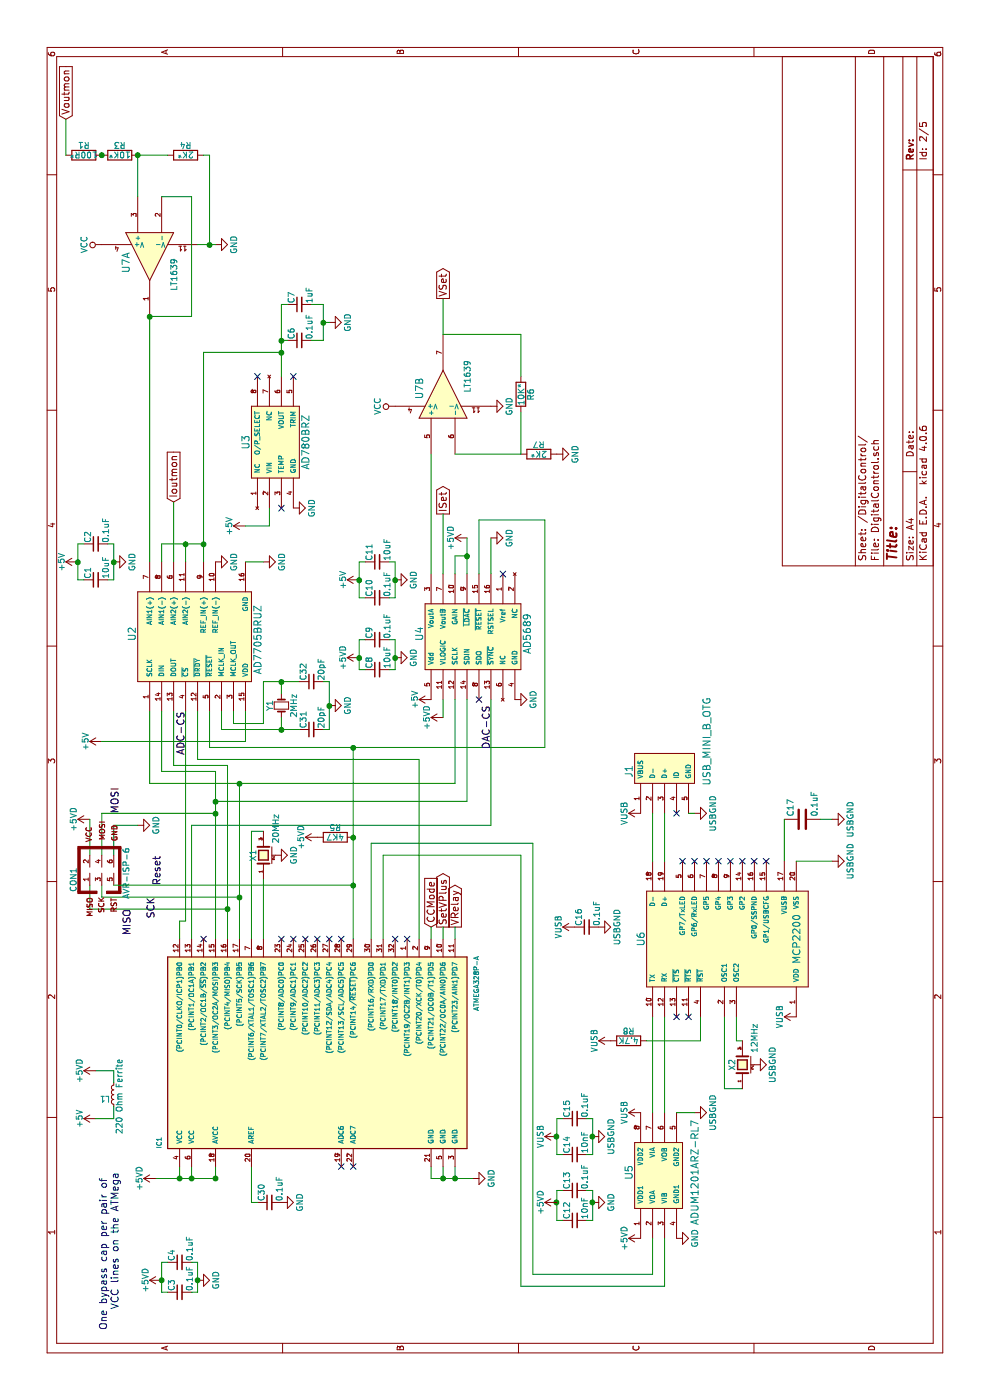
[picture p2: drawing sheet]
EESchema Schematic File Version 2
LIBS:VCS1625
LIBS:ModularLabPSU-rescue
LIBS:ceramicResonator
LIBS:diode_bridge_df06m
LIBS:diode_bridge_GBJ1506
LIBS:hf115f
LIBS:ad780brz
LIBS:ad5689
LIBS:ad7705bruz
LIBS:adum1201arz-rl7
LIBS:custompower
LIBS:LM317HVT
LIBS:LT1639
LIBS:LT1716
LIBS:LTC2050
LIBS:MCP2200
LIBS:MCR100
LIBS:MOLEXusb_mini_b_otg
LIBS:OMRON G2RL-24-CF-DC24
LIBS:power
LIBS:device
LIBS:transistors
LIBS:conn
LIBS:linear
LIBS:regul
LIBS:74xx
LIBS:cmos4000
LIBS:adc-dac
LIBS:memory
LIBS:xilinx
LIBS:microcontrollers
LIBS:dsp
LIBS:microchip
LIBS:analog_switches
LIBS:motorola
LIBS:texas
LIBS:intel
LIBS:audio
LIBS:interface
LIBS:digital-audio
LIBS:philips
LIBS:display
LIBS:cypress
LIBS:siliconi
LIBS:opto
LIBS:atmel
LIBS:contrib
LIBS:valves
LIBS:ModularLabPSU-cache
EELAYER 25 0
EELAYER END
$Descr A4 11693 8268
encoding utf-8
Sheet 2 5
Title ""
Date ""
Rev ""
Comp ""
Comment1 ""
Comment2 ""
Comment3 ""
Comment4 ""
$EndDescr
$Comp
L MCP2200 U6
U 1 1
P 3850 6000
F 0 "U6" H 3850 6650 60  0000 C CNN
F 1 "MCP2200" H 3850 5350 60  0000 C CNN
F 2 "Housings_SSOP:SSOP-20_5.3x7.2mm_Pitch0.65mm" H 3850 6450 60  0001 C CNN
F 3 "" H 3850 6450 60  0000 C CNN
	1    3850 6000
	1    0    0    -1  
$EndComp
$Comp
L USB_MINI_B_OTG J1
U 1 1
P 5250 5550
F 0 "J1" H 5250 5850 60  0000 C CNN
F 1 "USB_MINI_B_OTG" H 5500 5200 60  0000 C CNN
F 2 "MOLEXusb_mini_b_otg:MOLEX-USB-OTG-MINI-STRAIGHT" H 5250 5850 60  0001 C CNN
F 3 "" H 5250 5850 60  0000 C CNN
	1    5250 5550
	1    0    0    -1  
$EndComp
$Comp
L VUSB #PWR01
U 1 1
P 4900 5350
F 0 "#PWR01" H 4900 5200 50  0001 C CNN
F 1 "VUSB" H 4900 5490 50  0000 C CNN
F 2 "" H 4900 5350 60  0000 C CNN
F 3 "" H 4900 5350 60  0000 C CNN
	1    4900 5350
	1    0    0    -1  
$EndComp
$Comp
L VUSB #PWR02
U 1 1
P 3200 6650
F 0 "#PWR02" H 3200 6500 50  0001 C CNN
F 1 "VUSB" H 3200 6790 50  0000 C CNN
F 2 "" H 3200 6650 60  0000 C CNN
F 3 "" H 3200 6650 60  0000 C CNN
	1    3200 6650
	1    0    0    -1  
$EndComp
$Comp
L USBGND #PWR03
U 1 1
P 4900 5800
F 0 "#PWR03" H 4900 5550 50  0001 C CNN
F 1 "USBGND" H 4900 5650 50  0000 C CNN
F 2 "" H 4900 5800 60  0000 C CNN
F 3 "" H 4900 5800 60  0000 C CNN
	1    4900 5800
	1    0    0    -1  
$EndComp
$Comp
L USBGND #PWR04
U 1 1
P 4500 6950
F 0 "#PWR04" H 4500 6700 50  0001 C CNN
F 1 "USBGND" H 4500 6800 50  0000 C CNN
F 2 "" H 4500 6950 60  0000 C CNN
F 3 "" H 4500 6950 60  0000 C CNN
	1    4500 6950
	1    0    0    -1  
$EndComp
$Comp
L C C17
U 1 1
P 4850 6700
F 0 "C17" H 4875 6800 50  0000 L CNN
F 1 "0.1uF" H 4875 6600 50  0000 L CNN
F 2 "Capacitors_SMD:C_0805_HandSoldering" H 4888 6550 30  0001 C CNN
F 3 "" H 4850 6700 60  0000 C CNN
	1    4850 6700
	1    0    0    -1  
$EndComp
$Comp
L USBGND #PWR05
U 1 1
P 4850 6950
F 0 "#PWR05" H 4850 6700 50  0001 C CNN
F 1 "USBGND" H 4850 6800 50  0000 C CNN
F 2 "" H 4850 6950 60  0000 C CNN
F 3 "" H 4850 6950 60  0000 C CNN
	1    4850 6950
	1    0    0    -1  
$EndComp
$Comp
L USBGND #PWR06
U 1 1
P 2800 6300
F 0 "#PWR06" H 2800 6050 50  0001 C CNN
F 1 "USBGND" H 2800 6150 50  0000 C CNN
F 2 "" H 2800 6300 60  0000 C CNN
F 3 "" H 2800 6300 60  0000 C CNN
	1    2800 6300
	1    0    0    -1  
$EndComp
$Comp
L ADUM1201ARZ-RL7 U5
U 1 1
P 1850 5500
F 0 "U5" H 1900 5750 60  0000 C CNN
F 1 "ADUM1201ARZ-RL7" H 1900 5200 60  0000 C CNN
F 2 "SMD_Packages:SOIC-8-N" H 1950 5350 60  0001 C CNN
F 3 "" H 1950 5350 60  0000 C CNN
	1    1850 5500
	1    0    0    -1  
$EndComp
$Comp
L +5VD #PWR07
U 1 1
P 1350 5350
F 0 "#PWR07" H 1350 5200 50  0001 C CNN
F 1 "+5VD" H 1350 5490 50  0000 C CNN
F 2 "" H 1350 5350 60  0000 C CNN
F 3 "" H 1350 5350 60  0000 C CNN
	1    1350 5350
	1    0    0    -1  
$EndComp
$Comp
L GND #PWR08
U 1 1
P 1350 5650
F 0 "#PWR08" H 1350 5400 50  0001 C CNN
F 1 "GND" H 1350 5500 50  0000 C CNN
F 2 "" H 1350 5650 60  0000 C CNN
F 3 "" H 1350 5650 60  0000 C CNN
	1    1350 5650
	1    0    0    -1  
$EndComp
$Comp
L USBGND #PWR09
U 1 1
P 2400 5800
F 0 "#PWR09" H 2400 5550 50  0001 C CNN
F 1 "USBGND" H 2400 5650 50  0000 C CNN
F 2 "" H 2400 5800 60  0000 C CNN
F 3 "" H 2400 5800 60  0000 C CNN
	1    2400 5800
	1    0    0    -1  
$EndComp
$Comp
L VUSB #PWR010
U 1 1
P 2400 5350
F 0 "#PWR010" H 2400 5200 50  0001 C CNN
F 1 "VUSB" H 2400 5490 50  0000 C CNN
F 2 "" H 2400 5350 60  0000 C CNN
F 3 "" H 2400 5350 60  0000 C CNN
	1    2400 5350
	1    0    0    -1  
$EndComp
$Comp
L R R8
U 1 1
P 3000 5250
F 0 "R8" V 3080 5250 50  0000 C CNN
F 1 "4.7K" V 3000 5250 50  0000 C CNN
F 2 "Resistors_SMD:R_0805_HandSoldering" V 2930 5250 30  0001 C CNN
F 3 "" H 3000 5250 30  0000 C CNN
	1    3000 5250
	1    0    0    -1  
$EndComp
$Comp
L VUSB #PWR011
U 1 1
P 3000 5100
F 0 "#PWR011" H 3000 4950 50  0001 C CNN
F 1 "VUSB" H 3000 5240 50  0000 C CNN
F 2 "" H 3000 5100 60  0000 C CNN
F 3 "" H 3000 5100 60  0000 C CNN
	1    3000 5100
	1    0    0    -1  
$EndComp
$Comp
L +5VD #PWR012
U 1 1
P 4850 750
F 0 "#PWR012" H 4850 600 50  0001 C CNN
F 1 "+5VD" H 4850 890 50  0000 C CNN
F 2 "" H 4850 750 60  0000 C CNN
F 3 "" H 4850 750 60  0000 C CNN
	1    4850 750 
	1    0    0    -1  
$EndComp
$Comp
L GND #PWR013
U 1 1
P 4800 1150
F 0 "#PWR013" H 4800 900 50  0001 C CNN
F 1 "GND" H 4800 1000 50  0000 C CNN
F 2 "" H 4800 1150 60  0000 C CNN
F 3 "" H 4800 1150 60  0000 C CNN
	1    4800 1150
	1    0    0    -1  
$EndComp
$Comp
L AD7705BRUZ U2
U 1 1
P 6350 1600
F 0 "U2" H 6400 2100 60  0000 C CNN
F 1 "AD7705BRUZ" H 6350 1050 60  0000 C CNN
F 2 "Housings_SOIC:SOIC-16_7.5x10.3mm_Pitch1.27mm" H 6200 2050 60  0001 C CNN
F 3 "" H 6200 2050 60  0000 C CNN
	1    6350 1600
	1    0    0    -1  
$EndComp
$Comp
L GND #PWR014
U 1 1
P 7000 2200
F 0 "#PWR014" H 7000 1950 50  0001 C CNN
F 1 "GND" H 7000 2050 50  0000 C CNN
F 2 "" H 7000 2200 60  0000 C CNN
F 3 "" H 7000 2200 60  0000 C CNN
	1    7000 2200
	1    0    0    -1  
$EndComp
$Comp
L AD780BRZ U3
U 1 1
P 8000 2300
F 0 "U3" H 8000 2550 60  0000 C CNN
F 1 "AD780BRZ" H 8000 2050 60  0000 C CNN
F 2 "Housings_SOIC:SOIC-8_3.9x4.9mm_Pitch1.27mm" H 7850 2550 60  0001 C CNN
F 3 "" H 7850 2550 60  0000 C CNN
	1    8000 2300
	1    0    0    -1  
$EndComp
$Comp
L GND #PWR015
U 1 1
P 7450 2450
F 0 "#PWR015" H 7450 2200 50  0001 C CNN
F 1 "GND" H 7450 2300 50  0000 C CNN
F 2 "" H 7450 2450 60  0000 C CNN
F 3 "" H 7450 2450 60  0000 C CNN
	1    7450 2450
	1    0    0    -1  
$EndComp
$Comp
L +5V #PWR016
U 1 1
P 7300 2050
F 0 "#PWR016" H 7300 1900 50  0001 C CNN
F 1 "+5V" H 7300 2190 50  0000 C CNN
F 2 "" H 7300 2050 60  0000 C CNN
F 3 "" H 7300 2050 60  0000 C CNN
	1    7300 2050
	1    0    0    -1  
$EndComp
$Comp
L GND #PWR017
U 1 1
P 7000 1800
F 0 "#PWR017" H 7000 1550 50  0001 C CNN
F 1 "GND" H 7000 1650 50  0000 C CNN
F 2 "" H 7000 1800 60  0000 C CNN
F 3 "" H 7000 1800 60  0000 C CNN
	1    7000 1800
	1    0    0    -1  
$EndComp
Text GLabel 7500 1450 2    60   Input ~ 0
Ioutmon
$Comp
L LT1639 U7
U 1 1
P 9550 1250
F 0 "U7" H 9600 1450 60  0000 C CNN
F 1 "LT1639" H 9700 1050 50  0000 C CNN
F 2 "SMD_Packages:SOIC-14_N" H 9550 1250 60  0001 C CNN
F 3 "" H 9550 1250 60  0000 C CNN
	1    9550 1250
	-1   0    0    -1  
$EndComp
$Comp
L VCC #PWR018
U 1 1
P 9650 850
F 0 "#PWR018" H 9650 700 50  0001 C CNN
F 1 "VCC" H 9650 1000 50  0000 C CNN
F 2 "" H 9650 850 60  0000 C CNN
F 3 "" H 9650 850 60  0000 C CNN
	1    9650 850 
	1    0    0    -1  
$EndComp
$Comp
L GND #PWR019
U 1 1
P 9650 1800
F 0 "#PWR019" H 9650 1550 50  0001 C CNN
F 1 "GND" H 9650 1650 50  0000 C CNN
F 2 "" H 9650 1800 60  0000 C CNN
F 3 "" H 9650 1800 60  0000 C CNN
	1    9650 1800
	1    0    0    -1  
$EndComp
$Comp
L R R1
U 1 1
P 10400 700
F 0 "R1" V 10480 700 50  0000 C CNN
F 1 "100R*" V 10400 700 50  0000 C CNN
F 2 "Resistors_SMD:R_0805_HandSoldering" V 10330 700 30  0001 C CNN
F 3 "" H 10400 700 30  0000 C CNN
	1    10400 700 
	1    0    0    -1  
$EndComp
$Comp
L R R3
U 1 1
P 10400 1000
F 0 "R3" V 10480 1000 50  0000 C CNN
F 1 "10K*" V 10400 1000 50  0000 C CNN
F 2 "Resistors_SMD:R_0805_HandSoldering" V 10330 1000 30  0001 C CNN
F 3 "" H 10400 1000 30  0000 C CNN
	1    10400 1000
	1    0    0    -1  
$EndComp
$Comp
L R R4
U 1 1
P 10400 1550
F 0 "R4" V 10480 1550 50  0000 C CNN
F 1 "2K*" V 10400 1550 50  0000 C CNN
F 2 "Resistors_SMD:R_0805_HandSoldering" V 10330 1550 30  0001 C CNN
F 3 "" H 10400 1550 30  0000 C CNN
	1    10400 1550
	1    0    0    -1  
$EndComp
Text GLabel 10700 550  2    60   Input ~ 0
Voutmon
$Comp
L GND #PWR020
U 1 1
P 5800 2750
F 0 "#PWR020" H 5800 2500 50  0001 C CNN
F 1 "GND" H 5800 2600 50  0000 C CNN
F 2 "" H 5800 2750 60  0000 C CNN
F 3 "" H 5800 2750 60  0000 C CNN
	1    5800 2750
	1    0    0    -1  
$EndComp
$Comp
L C_Small C6
U 1 1
P 8850 2500
F 0 "C6" H 8860 2570 50  0000 L CNN
F 1 "0.1uF" H 8860 2420 50  0000 L CNN
F 2 "Capacitors_SMD:C_0805_HandSoldering" H 8850 2500 60  0001 C CNN
F 3 "" H 8850 2500 60  0000 C CNN
	1    8850 2500
	1    0    0    -1  
$EndComp
$Comp
L C_Small C7
U 1 1
P 9150 2500
F 0 "C7" H 9160 2570 50  0000 L CNN
F 1 "1uF" H 9160 2420 50  0000 L CNN
F 2 "Capacitors_SMD:C_0805_HandSoldering" H 9150 2500 60  0001 C CNN
F 3 "" H 9150 2500 60  0000 C CNN
	1    9150 2500
	1    0    0    -1  
$EndComp
$Comp
L GND #PWR021
U 1 1
P 9000 2750
F 0 "#PWR021" H 9000 2500 50  0001 C CNN
F 1 "GND" H 9000 2600 50  0000 C CNN
F 2 "" H 9000 2750 60  0000 C CNN
F 3 "" H 9000 2750 60  0000 C CNN
	1    9000 2750
	1    0    0    -1  
$EndComp
Wire Wire Line
	4500 6650 4500 6950
Wire Wire Line
	4500 6550 4850 6550
Wire Wire Line
	4900 5750 4900 5800
Wire Wire Line
	3000 6150 3200 6150
Wire Wire Line
	2600 6050 2600 6200
Wire Wire Line
	3000 6150 3000 6200
Wire Wire Line
	2600 6050 3200 6050
Wire Wire Line
	2400 5650 2400 5800
Wire Wire Line
	3000 5400 3000 5850
Wire Wire Line
	3000 5850 3200 5850
Wire Wire Line
	4100 750  4300 750 
Wire Wire Line
	4100 750  4100 1900
Wire Wire Line
	4300 850  4200 850 
Wire Wire Line
	4200 850  4200 2000
Wire Wire Line
	3850 2000 5150 2000
Wire Wire Line
	3850 2950 5450 2950
Wire Wire Line
	3850 1800 5250 1800
Wire Wire Line
	4800 1150 4800 950 
Wire Wire Line
	4500 5450 4900 5450
Wire Wire Line
	4900 5550 4500 5550
Wire Wire Line
	4650 3100 3850 3100
Wire Wire Line
	3850 3200 4550 3200
Wire Wire Line
	3200 5450 2400 5450
Wire Wire Line
	2400 5550 3200 5550
Wire Wire Line
	950  4350 950  5550
Wire Wire Line
	950  5550 1350 5550
Wire Wire Line
	1050 4450 1050 5450
Wire Wire Line
	1050 5450 1350 5450
Wire Wire Line
	5250 1800 5250 1350
Wire Wire Line
	5250 1350 5750 1350
Connection ~ 4900 1800
Wire Wire Line
	5750 1450 5300 1450
Wire Wire Line
	5300 1450 5300 1900
Connection ~ 4100 1900
Wire Wire Line
	5150 1250 5150 3800
Wire Wire Line
	5150 1250 5750 1250
Connection ~ 4200 2000
Wire Wire Line
	7000 2050 7000 2200
Wire Wire Line
	8550 2350 9150 2350
Wire Wire Line
	8750 1700 8750 2350
Wire Wire Line
	7000 1700 8750 1700
Wire Wire Line
	7450 2250 7300 2250
Wire Wire Line
	7300 2250 7300 2050
Wire Wire Line
	7000 1550 7150 1550
Wire Wire Line
	7150 1350 7150 1700
Connection ~ 7150 1700
Wire Wire Line
	7000 1350 7150 1350
Connection ~ 7150 1550
Wire Wire Line
	7000 1450 7500 1450
Wire Wire Line
	9050 1250 7000 1250
Wire Wire Line
	9650 1650 9650 1800
Wire Wire Line
	9650 1750 10400 1750
Wire Wire Line
	10400 1750 10400 1700
Connection ~ 9650 1750
Wire Wire Line
	10400 1150 10400 1400
Wire Wire Line
	5750 1950 5650 1950
Wire Wire Line
	5650 1950 5650 2200
Wire Wire Line
	5650 2200 6000 2200
Wire Wire Line
	6000 2200 6000 2500
Wire Wire Line
	8850 2600 8850 2700
Wire Wire Line
	8850 2700 9150 2700
Wire Wire Line
	9150 2700 9150 2600
Wire Wire Line
	9000 2750 9000 2700
Connection ~ 9000 2700
Wire Wire Line
	9150 2350 9150 2400
Connection ~ 8750 2350
Wire Wire Line
	8850 2400 8850 2350
Connection ~ 8850 2350
Text GLabel 3950 3700 2    60   Output ~ 0
SetVPlus
Wire Wire Line
	3850 3700 3950 3700
Text GLabel 3950 3800 2    60   Output ~ 0
VRelay
Wire Wire Line
	3850 3800 3950 3800
Wire Wire Line
	4850 750  4550 750 
Wire Wire Line
	4800 950  4550 950 
Wire Wire Line
	4550 850  4900 850 
Wire Wire Line
	4900 850  4900 1800
Wire Wire Line
	5350 1650 5750 1650
Wire Wire Line
	5450 1750 5750 1750
Wire Wire Line
	5750 2050 5500 2050
$Comp
L +5V #PWR022
U 1 1
P 5500 850
F 0 "#PWR022" H 5500 700 50  0001 C CNN
F 1 "+5V" H 5500 990 50  0000 C CNN
F 2 "" H 5500 850 60  0000 C CNN
F 3 "" H 5500 850 60  0000 C CNN
	1    5500 850 
	1    0    0    -1  
$EndComp
Wire Wire Line
	1850 1800 1950 1800
Connection ~ 1850 1800
Wire Wire Line
	1850 1600 1950 1600
Connection ~ 1850 1600
Wire Wire Line
	1950 1500 1850 1500
Connection ~ 1850 1500
Wire Wire Line
	1950 3600 1850 3600
Wire Wire Line
	1850 3600 1850 3950
Wire Wire Line
	1850 3700 1950 3700
Connection ~ 1850 3700
Wire Wire Line
	1950 3800 1850 3800
Connection ~ 1850 3800
$Comp
L GND #PWR023
U 1 1
P 1850 3950
F 0 "#PWR023" H 1850 3700 50  0001 C CNN
F 1 "GND" H 1850 3800 50  0000 C CNN
F 2 "" H 1850 3950 60  0000 C CNN
F 3 "" H 1850 3950 60  0000 C CNN
	1    1850 3950
	1    0    0    -1  
$EndComp
$Comp
L GND #PWR024
U 1 1
P 4550 2300
F 0 "#PWR024" H 4550 2050 50  0001 C CNN
F 1 "GND" H 4550 2150 50  0000 C CNN
F 2 "" H 4550 2300 60  0000 C CNN
F 3 "" H 4550 2300 60  0000 C CNN
	1    4550 2300
	1    0    0    -1  
$EndComp
$Comp
L AD5689 U4
U 1 1
P 6400 3900
F 0 "U4" H 6400 4300 60  0000 C CNN
F 1 "AD5689" H 6400 3400 60  0000 C CNN
F 2 "Housings_SSOP:TSSOP-16_4.4x5mm_Pitch0.65mm" H 6550 4300 60  0001 C CNN
F 3 "" H 6550 4300 60  0000 C CNN
	1    6400 3900
	1    0    0    -1  
$EndComp
Wire Wire Line
	5150 3800 5850 3800
Connection ~ 5150 2000
Wire Wire Line
	5850 3900 5000 3900
Wire Wire Line
	5000 3900 5000 1800
Connection ~ 5000 1800
Wire Wire Line
	5850 4100 4800 4100
Wire Wire Line
	4800 4100 4800 1600
Wire Wire Line
	4800 1600 3850 1600
Wire Wire Line
	3850 2100 4750 2100
Wire Wire Line
	4750 2100 4750 2200
$Comp
L +5V #PWR025
U 1 1
P 5850 3600
F 0 "#PWR025" H 5850 3450 50  0001 C CNN
F 1 "+5V" H 5850 3740 50  0000 C CNN
F 2 "" H 5850 3600 60  0000 C CNN
F 3 "" H 5850 3600 60  0000 C CNN
	1    5850 3600
	1    0    0    -1  
$EndComp
$Comp
L +5VD #PWR026
U 1 1
P 5700 3700
F 0 "#PWR026" H 5700 3550 50  0001 C CNN
F 1 "+5VD" H 5700 3840 50  0000 C CNN
F 2 "" H 5700 3700 60  0000 C CNN
F 3 "" H 5700 3700 60  0000 C CNN
	1    5700 3700
	1    0    0    -1  
$EndComp
Wire Wire Line
	5700 3700 5850 3700
$Comp
L GND #PWR027
U 1 1
P 5850 4300
F 0 "#PWR027" H 5850 4050 50  0001 C CNN
F 1 "GND" H 5850 4150 50  0000 C CNN
F 2 "" H 5850 4300 60  0000 C CNN
F 3 "" H 5850 4300 60  0000 C CNN
	1    5850 4300
	1    0    0    -1  
$EndComp
$Comp
L +5VD #PWR028
U 1 1
P 7200 3900
F 0 "#PWR028" H 7200 3750 50  0001 C CNN
F 1 "+5VD" H 7200 4040 50  0000 C CNN
F 2 "" H 7200 3900 60  0000 C CNN
F 3 "" H 7200 3900 60  0000 C CNN
	1    7200 3900
	1    0    0    -1  
$EndComp
Wire Wire Line
	6900 3800 7050 3800
Wire Wire Line
	6900 3900 7200 3900
Connection ~ 7050 3900
Wire Wire Line
	6900 4100 7200 4100
$Comp
L GND #PWR029
U 1 1
P 7200 4100
F 0 "#PWR029" H 7200 3850 50  0001 C CNN
F 1 "GND" H 7200 3950 50  0000 C CNN
F 2 "" H 7200 4100 60  0000 C CNN
F 3 "" H 7200 4100 60  0000 C CNN
	1    7200 4100
	1    0    0    -1  
$EndComp
$Comp
L LT1639 U7
U 2 1
P 8400 3700
F 0 "U7" H 8450 3900 60  0000 C CNN
F 1 "LT1639" H 8550 3500 50  0000 C CNN
F 2 "SMD_Packages:SOIC-14_N" H 8400 3700 60  0001 C CNN
F 3 "" H 8400 3700 60  0000 C CNN
	2    8400 3700
	1    0    0    -1  
$EndComp
Wire Wire Line
	6900 3600 7900 3600
$Comp
L R R6
U 1 1
P 8400 4350
F 0 "R6" V 8480 4350 50  0000 C CNN
F 1 "10K*" V 8400 4350 50  0000 C CNN
F 2 "Resistors_SMD:R_0805_HandSoldering" V 8330 4350 30  0001 C CNN
F 3 "" H 8400 4350 30  0000 C CNN
	1    8400 4350
	0    1    1    0   
$EndComp
$Comp
L R R7
U 1 1
P 7900 4500
F 0 "R7" V 7980 4500 50  0000 C CNN
F 1 "2K*" V 7900 4500 50  0000 C CNN
F 2 "Resistors_SMD:R_0805_HandSoldering" V 7830 4500 30  0001 C CNN
F 3 "" H 7900 4500 30  0000 C CNN
	1    7900 4500
	1    0    0    -1  
$EndComp
Wire Wire Line
	7900 3800 7900 4350
Wire Wire Line
	7900 4350 8250 4350
Wire Wire Line
	8550 4350 8900 4350
Wire Wire Line
	8900 4350 8900 3700
$Comp
L VCC #PWR030
U 1 1
P 8300 3300
F 0 "#PWR030" H 8300 3150 50  0001 C CNN
F 1 "VCC" H 8300 3450 50  0000 C CNN
F 2 "" H 8300 3300 60  0000 C CNN
F 3 "" H 8300 3300 60  0000 C CNN
	1    8300 3300
	1    0    0    -1  
$EndComp
$Comp
L GND #PWR031
U 1 1
P 8300 4100
F 0 "#PWR031" H 8300 3850 50  0001 C CNN
F 1 "GND" H 8300 3950 50  0000 C CNN
F 2 "" H 8300 4100 60  0000 C CNN
F 3 "" H 8300 4100 60  0000 C CNN
	1    8300 4100
	1    0    0    -1  
$EndComp
$Comp
L GND #PWR032
U 1 1
P 7900 4650
F 0 "#PWR032" H 7900 4400 50  0001 C CNN
F 1 "GND" H 7900 4500 50  0000 C CNN
F 2 "" H 7900 4650 60  0000 C CNN
F 3 "" H 7900 4650 60  0000 C CNN
	1    7900 4650
	1    0    0    -1  
$EndComp
Text GLabel 9200 3700 2    60   Output ~ 0
VSet
Wire Wire Line
	8900 3700 9200 3700
Text GLabel 7400 3700 2    60   Output ~ 0
ISet
Wire Wire Line
	6900 3700 7400 3700
$Comp
L C_Small C8
U 1 1
P 6100 3150
F 0 "C8" H 6110 3220 50  0000 L CNN
F 1 "10uF" H 6110 3070 50  0000 L CNN
F 2 "Capacitors_SMD:C_0805_HandSoldering" H 6100 3150 60  0001 C CNN
F 3 "" H 6100 3150 60  0000 C CNN
	1    6100 3150
	1    0    0    -1  
$EndComp
$Comp
L C_Small C9
U 1 1
P 6350 3150
F 0 "C9" H 6360 3220 50  0000 L CNN
F 1 "0.1uF" H 6360 3070 50  0000 L CNN
F 2 "Capacitors_SMD:C_0805_HandSoldering" H 6350 3150 60  0001 C CNN
F 3 "" H 6350 3150 60  0000 C CNN
	1    6350 3150
	1    0    0    -1  
$EndComp
$Comp
L GND #PWR033
U 1 1
P 6200 3300
F 0 "#PWR033" H 6200 3050 50  0001 C CNN
F 1 "GND" H 6200 3150 50  0000 C CNN
F 2 "" H 6200 3300 60  0000 C CNN
F 3 "" H 6200 3300 60  0000 C CNN
	1    6200 3300
	1    0    0    -1  
$EndComp
Wire Wire Line
	6100 3250 6100 3300
Wire Wire Line
	6100 3300 6350 3300
Wire Wire Line
	6350 3300 6350 3250
Connection ~ 6200 3300
Wire Wire Line
	6350 3000 6350 3050
$Comp
L +5VD #PWR034
U 1 1
P 6200 3000
F 0 "#PWR034" H 6200 2850 50  0001 C CNN
F 1 "+5VD" H 6200 3140 50  0000 C CNN
F 2 "" H 6200 3000 60  0000 C CNN
F 3 "" H 6200 3000 60  0000 C CNN
	1    6200 3000
	1    0    0    -1  
$EndComp
$Comp
L C_Small C10
U 1 1
P 6700 3150
F 0 "C10" H 6710 3220 50  0000 L CNN
F 1 "0.1uF" H 6710 3070 50  0000 L CNN
F 2 "Capacitors_SMD:C_0805_HandSoldering" H 6700 3150 60  0001 C CNN
F 3 "" H 6700 3150 60  0000 C CNN
	1    6700 3150
	1    0    0    -1  
$EndComp
$Comp
L C_Small C11
U 1 1
P 7000 3150
F 0 "C11" H 7010 3220 50  0000 L CNN
F 1 "10uF" H 7010 3070 50  0000 L CNN
F 2 "Capacitors_SMD:C_0805_HandSoldering" H 7000 3150 60  0001 C CNN
F 3 "" H 7000 3150 60  0000 C CNN
	1    7000 3150
	1    0    0    -1  
$EndComp
Wire Wire Line
	6700 3050 6700 3000
Wire Wire Line
	6700 3000 7000 3000
Wire Wire Line
	7000 3000 7000 3050
Wire Wire Line
	6700 3250 6700 3300
Wire Wire Line
	6700 3300 7000 3300
Wire Wire Line
	7000 3300 7000 3250
$Comp
L GND #PWR035
U 1 1
P 6850 3300
F 0 "#PWR035" H 6850 3050 50  0001 C CNN
F 1 "GND" H 6850 3150 50  0000 C CNN
F 2 "" H 6850 3300 60  0000 C CNN
F 3 "" H 6850 3300 60  0000 C CNN
	1    6850 3300
	1    0    0    -1  
$EndComp
$Comp
L +5V #PWR036
U 1 1
P 6850 3000
F 0 "#PWR036" H 6850 2850 50  0001 C CNN
F 1 "+5V" H 6850 3140 50  0000 C CNN
F 2 "" H 6850 3000 60  0000 C CNN
F 3 "" H 6850 3000 60  0000 C CNN
	1    6850 3000
	1    0    0    -1  
$EndComp
$Comp
L C_Small C12
U 1 1
P 1500 4800
F 0 "C12" H 1510 4870 50  0000 L CNN
F 1 "10nF" H 1510 4720 50  0000 L CNN
F 2 "Capacitors_SMD:C_0805_HandSoldering" H 1500 4800 60  0001 C CNN
F 3 "" H 1500 4800 60  0000 C CNN
	1    1500 4800
	1    0    0    -1  
$EndComp
$Comp
L C_Small C13
U 1 1
P 1750 4800
F 0 "C13" H 1760 4870 50  0000 L CNN
F 1 "0.1uF" H 1760 4720 50  0000 L CNN
F 2 "Capacitors_SMD:C_0805_HandSoldering" H 1750 4800 60  0001 C CNN
F 3 "" H 1750 4800 60  0000 C CNN
	1    1750 4800
	1    0    0    -1  
$EndComp
Wire Wire Line
	1050 4450 4650 4450
Wire Wire Line
	4550 4350 950  4350
Wire Wire Line
	4550 3200 4550 4350
Wire Wire Line
	4650 4450 4650 3100
Wire Wire Line
	1500 4650 1750 4650
Wire Wire Line
	1750 4650 1750 4700
Wire Wire Line
	1500 4650 1500 4700
Wire Wire Line
	1500 4900 1500 4950
Wire Wire Line
	1500 4950 1750 4950
Wire Wire Line
	1750 4950 1750 4900
$Comp
L GND #PWR037
U 1 1
P 1650 4950
F 0 "#PWR037" H 1650 4700 50  0001 C CNN
F 1 "GND" H 1650 4800 50  0000 C CNN
F 2 "" H 1650 4950 60  0000 C CNN
F 3 "" H 1650 4950 60  0000 C CNN
	1    1650 4950
	1    0    0    -1  
$EndComp
$Comp
L C_Small C14
U 1 1
P 2050 4800
F 0 "C14" H 2060 4870 50  0000 L CNN
F 1 "10nF" H 2060 4720 50  0000 L CNN
F 2 "Capacitors_SMD:C_0805_HandSoldering" H 2050 4800 60  0001 C CNN
F 3 "" H 2050 4800 60  0000 C CNN
	1    2050 4800
	1    0    0    -1  
$EndComp
$Comp
L C_Small C15
U 1 1
P 2350 4800
F 0 "C15" H 2360 4870 50  0000 L CNN
F 1 "0.1uF" H 2360 4720 50  0000 L CNN
F 2 "Capacitors_SMD:C_0805_HandSoldering" H 2350 4800 60  0001 C CNN
F 3 "" H 2350 4800 60  0000 C CNN
	1    2350 4800
	1    0    0    -1  
$EndComp
Wire Wire Line
	2050 4700 2050 4650
Wire Wire Line
	2050 4650 2350 4650
Wire Wire Line
	2350 4650 2350 4700
Wire Wire Line
	2350 4950 2350 4900
Wire Wire Line
	2050 4950 2350 4950
Wire Wire Line
	2050 4950 2050 4900
Connection ~ 1650 4950
$Comp
L VUSB #PWR038
U 1 1
P 2200 4650
F 0 "#PWR038" H 2200 4500 50  0001 C CNN
F 1 "VUSB" H 2200 4790 50  0000 C CNN
F 2 "" H 2200 4650 60  0000 C CNN
F 3 "" H 2200 4650 60  0000 C CNN
	1    2200 4650
	1    0    0    -1  
$EndComp
$Comp
L USBGND #PWR039
U 1 1
P 2200 4950
F 0 "#PWR039" H 2200 4700 50  0001 C CNN
F 1 "USBGND" H 2200 4800 50  0000 C CNN
F 2 "" H 2200 4950 60  0000 C CNN
F 3 "" H 2200 4950 60  0000 C CNN
	1    2200 4950
	1    0    0    -1  
$EndComp
Connection ~ 2200 4950
Connection ~ 2200 4650
$Comp
L C_Small C16
U 1 1
P 3950 4900
F 0 "C16" H 3960 4970 50  0000 L CNN
F 1 "0.1uF" H 3960 4820 50  0000 L CNN
F 2 "Capacitors_SMD:C_0805_HandSoldering" H 3950 4900 60  0001 C CNN
F 3 "" H 3950 4900 60  0000 C CNN
	1    3950 4900
	1    0    0    -1  
$EndComp
$Comp
L C_Small C1
U 1 1
P 6850 800
F 0 "C1" H 6860 870 50  0000 L CNN
F 1 "10uF" H 6860 720 50  0000 L CNN
F 2 "Capacitors_SMD:C_0805_HandSoldering" H 6850 800 60  0001 C CNN
F 3 "" H 6850 800 60  0000 C CNN
	1    6850 800 
	1    0    0    -1  
$EndComp
$Comp
L C_Small C2
U 1 1
P 7150 800
F 0 "C2" H 7160 870 50  0000 L CNN
F 1 "0.1uF" H 7160 720 50  0000 L CNN
F 2 "Capacitors_SMD:C_0805_HandSoldering" H 7150 800 60  0001 C CNN
F 3 "" H 7150 800 60  0000 C CNN
	1    7150 800 
	1    0    0    -1  
$EndComp
Wire Wire Line
	6850 700  6850 650 
Wire Wire Line
	6850 650  7150 650 
Wire Wire Line
	7150 650  7150 700 
Wire Wire Line
	6850 900  6850 950 
Wire Wire Line
	6850 950  7150 950 
Wire Wire Line
	7150 950  7150 900 
$Comp
L +5V #PWR040
U 1 1
P 7000 650
F 0 "#PWR040" H 7000 500 50  0001 C CNN
F 1 "+5V" H 7000 790 50  0000 C CNN
F 2 "" H 7000 650 60  0000 C CNN
F 3 "" H 7000 650 60  0000 C CNN
	1    7000 650 
	1    0    0    -1  
$EndComp
$Comp
L GND #PWR041
U 1 1
P 7000 950
F 0 "#PWR041" H 7000 700 50  0001 C CNN
F 1 "GND" H 7000 800 50  0000 C CNN
F 2 "" H 7000 950 60  0000 C CNN
F 3 "" H 7000 950 60  0000 C CNN
	1    7000 950 
	1    0    0    -1  
$EndComp
$Comp
L C_Small C3
U 1 1
P 900 1500
F 0 "C3" H 910 1570 50  0000 L CNN
F 1 "0.1uF" H 910 1420 50  0000 L CNN
F 2 "Capacitors_SMD:C_0805_HandSoldering" H 900 1500 60  0001 C CNN
F 3 "" H 900 1500 60  0000 C CNN
	1    900  1500
	1    0    0    -1  
$EndComp
$Comp
L C_Small C4
U 1 1
P 1150 1500
F 0 "C4" H 1160 1570 50  0000 L CNN
F 1 "0.1uF" H 1160 1420 50  0000 L CNN
F 2 "Capacitors_SMD:C_0805_HandSoldering" H 1150 1500 60  0001 C CNN
F 3 "" H 1150 1500 60  0000 C CNN
	1    1150 1500
	1    0    0    -1  
$EndComp
Wire Wire Line
	900  1400 900  1350
Wire Wire Line
	900  1350 1150 1350
Wire Wire Line
	1150 1350 1150 1400
Wire Wire Line
	1150 1650 1150 1600
Wire Wire Line
	900  1650 1150 1650
Wire Wire Line
	900  1650 900  1600
$Comp
L GND #PWR042
U 1 1
P 1000 1650
F 0 "#PWR042" H 1000 1400 50  0001 C CNN
F 1 "GND" H 1000 1500 50  0000 C CNN
F 2 "" H 1000 1650 60  0000 C CNN
F 3 "" H 1000 1650 60  0000 C CNN
	1    1000 1650
	1    0    0    -1  
$EndComp
Text Notes 1900 1000 2    60   ~ 0
One bypass cap per pair of \nVCC lines on the ATMega
Wire Wire Line
	1850 1300 1850 1800
$Comp
L +5V #PWR043
U 1 1
P 2350 800
F 0 "#PWR043" H 2350 650 50  0001 C CNN
F 1 "+5V" H 2350 940 50  0000 C CNN
F 2 "" H 2350 800 60  0000 C CNN
F 3 "" H 2350 800 60  0000 C CNN
	1    2350 800 
	1    0    0    -1  
$EndComp
$Comp
L +5VD #PWR044
U 1 1
P 2750 800
F 0 "#PWR044" H 2750 650 50  0001 C CNN
F 1 "+5VD" H 2750 940 50  0000 C CNN
F 2 "" H 2750 800 60  0000 C CNN
F 3 "" H 2750 800 60  0000 C CNN
	1    2750 800 
	1    0    0    -1  
$EndComp
$Comp
L L_Small L1
U 1 1
P 2550 950
F 0 "L1" H 2580 990 50  0000 L CNN
F 1 "220 Ohm Ferrite" V 2500 650 50  0000 L CNN
F 2 "Resistors_SMD:R_0805_HandSoldering" H 2550 950 60  0001 C CNN
F 3 "" H 2550 950 60  0000 C CNN
	1    2550 950 
	0    -1   -1   0   
$EndComp
Wire Wire Line
	2350 800  2350 950 
Wire Wire Line
	2350 950  2450 950 
Wire Wire Line
	2650 950  2750 950 
Wire Wire Line
	2750 950  2750 800 
$Comp
L +5VD #PWR045
U 1 1
P 4700 2650
F 0 "#PWR045" H 4700 2500 50  0001 C CNN
F 1 "+5VD" H 4700 2790 50  0000 C CNN
F 2 "" H 4700 2650 60  0000 C CNN
F 3 "" H 4700 2650 60  0000 C CNN
	1    4700 2650
	1    0    0    -1  
$EndComp
$Comp
L R R5
U 1 1
P 4700 2800
F 0 "R5" V 4780 2800 50  0000 C CNN
F 1 "4K7" V 4700 2800 50  0000 C CNN
F 2 "Resistors_SMD:R_0805_HandSoldering" V 4630 2800 30  0001 C CNN
F 3 "" H 4700 2800 30  0000 C CNN
	1    4700 2800
	1    0    0    -1  
$EndComp
Connection ~ 4300 2950
Wire Wire Line
	4350 2200 3850 2200
Wire Wire Line
	4850 6850 4850 6950
NoConn ~ 4500 5700
NoConn ~ 4500 5800
NoConn ~ 4500 5900
NoConn ~ 4500 6000
NoConn ~ 4500 6100
NoConn ~ 4500 6200
NoConn ~ 4500 6300
NoConn ~ 4500 6400
NoConn ~ 3200 5650
NoConn ~ 3200 5750
NoConn ~ 4900 5650
NoConn ~ 3850 1700
NoConn ~ 3850 2350
NoConn ~ 3850 2450
NoConn ~ 3850 2550
NoConn ~ 3850 2650
NoConn ~ 3850 2750
NoConn ~ 3850 2850
NoConn ~ 3850 3300
NoConn ~ 3850 3400
NoConn ~ 1950 2850
NoConn ~ 1950 2950
NoConn ~ 6900 4200
NoConn ~ 5850 4000
NoConn ~ 8550 2150
NoConn ~ 7450 2350
NoConn ~ 8550 2450
$Comp
L C_Small C30
U 1 1
P 1650 2250
F 0 "C30" H 1660 2320 50  0000 L CNN
F 1 "0.1uF" H 1660 2170 50  0000 L CNN
F 2 "Capacitors_SMD:C_0805_HandSoldering" H 1650 2250 60  0001 C CNN
F 3 "" H 1650 2250 60  0000 C CNN
	1    1650 2250
	1    0    0    -1  
$EndComp
$Comp
L GND #PWR046
U 1 1
P 1650 2350
F 0 "#PWR046" H 1650 2100 50  0001 C CNN
F 1 "GND" H 1650 2200 50  0000 C CNN
F 2 "" H 1650 2350 60  0000 C CNN
F 3 "" H 1650 2350 60  0000 C CNN
	1    1650 2350
	1    0    0    -1  
$EndComp
Wire Wire Line
	1650 2150 1650 2100
Wire Wire Line
	1650 2100 1950 2100
Connection ~ 1650 4650
$Comp
L +5VD #PWR047
U 1 1
P 1650 4650
F 0 "#PWR047" H 1650 4500 50  0001 C CNN
F 1 "+5VD" H 1650 4790 50  0000 C CNN
F 2 "" H 1650 4650 60  0000 C CNN
F 3 "" H 1650 4650 60  0000 C CNN
	1    1650 4650
	1    0    0    -1  
$EndComp
$Comp
L +5VD #PWR048
U 1 1
P 1850 1300
F 0 "#PWR048" H 1850 1150 50  0001 C CNN
F 1 "+5VD" H 1850 1440 50  0000 C CNN
F 2 "" H 1850 1300 60  0000 C CNN
F 3 "" H 1850 1300 60  0000 C CNN
	1    1850 1300
	1    0    0    -1  
$EndComp
$Comp
L +5VD #PWR049
U 1 1
P 1000 1350
F 0 "#PWR049" H 1000 1200 50  0001 C CNN
F 1 "+5VD" H 1000 1490 50  0000 C CNN
F 2 "" H 1000 1350 60  0000 C CNN
F 3 "" H 1000 1350 60  0000 C CNN
	1    1000 1350
	1    0    0    -1  
$EndComp
Connection ~ 1000 1350
Connection ~ 1000 1650
$Comp
L ATMEGA328P-A IC1
U 1 1
P 2850 2600
F 0 "IC1" H 2100 3850 40  0000 L BNN
F 1 "ATMEGA328P-A" H 3250 1200 40  0000 L BNN
F 2 "Housings_QFP:TQFP-32_7x7mm_Pitch0.8mm" H 2850 2600 30  0001 C CIN
F 3 "" H 2850 2600 60  0000 C CNN
	1    2850 2600
	1    0    0    -1  
$EndComp
$Comp
L AVR-ISP-6 CON1
U 1 1
P 4450 850
F 0 "CON1" H 4345 1090 50  0000 C CNN
F 1 "AVR-ISP-6" H 4185 620 50  0000 L BNN
F 2 "Pin_Headers:Pin_Header_Straight_2x03" V 3930 890 50  0001 C CNN
F 3 "" H 4425 850 60  0000 C CNN
	1    4450 850 
	1    0    0    -1  
$EndComp
Wire Wire Line
	5300 1900 3850 1900
$Comp
L Crystal_Small Y1
U 1 1
P 5800 2350
F 0 "Y1" H 5800 2450 50  0000 C CNN
F 1 "2MHz" H 5800 2250 50  0000 C CNN
F 2 "Crystals:Crystal_HC49-U_Vertical" H 5800 2350 60  0001 C CNN
F 3 "" H 5800 2350 60  0000 C CNN
	1    5800 2350
	1    0    0    -1  
$EndComp
Wire Wire Line
	5600 2350 5700 2350
Wire Wire Line
	6000 2350 5900 2350
$Comp
L C_Small C32
U 1 1
P 6000 2600
F 0 "C32" H 6010 2670 50  0000 L CNN
F 1 "20pF" H 6010 2520 50  0000 L CNN
F 2 "Capacitors_SMD:C_0805_HandSoldering" H 6000 2600 60  0001 C CNN
F 3 "" H 6000 2600 60  0000 C CNN
	1    6000 2600
	1    0    0    -1  
$EndComp
$Comp
L C_Small C31
U 1 1
P 5600 2600
F 0 "C31" H 5610 2670 50  0000 L CNN
F 1 "20pF" H 5610 2520 50  0000 L CNN
F 2 "Capacitors_SMD:C_0805_HandSoldering" H 5600 2600 60  0001 C CNN
F 3 "" H 5600 2600 60  0000 C CNN
	1    5600 2600
	1    0    0    -1  
$EndComp
Connection ~ 5600 2350
Wire Wire Line
	5600 2700 5600 2750
Wire Wire Line
	5600 2750 6000 2750
Wire Wire Line
	6000 2750 6000 2700
Connection ~ 5800 2750
Connection ~ 6000 2350
Wire Wire Line
	5600 1850 5600 2500
Wire Wire Line
	5600 1850 5750 1850
Wire Wire Line
	6100 3050 6100 3000
Connection ~ 6200 3000
$Comp
L CRYSTAL_SMD X1
U 1 1
P 4550 2200
F 0 "X1" H 4550 2290 50  0000 C CNN
F 1 "20MHz" H 4650 2100 50  0000 L CNN
F 2 "murataCeramicResonators:CSTCE_V" H 4550 2200 60  0001 C CNN
F 3 "" H 4550 2200 60  0000 C CNN
	1    4550 2200
	1    0    0    -1  
$EndComp
$Comp
L CRYSTAL_SMD X2
U 1 1
P 2800 6200
F 0 "X2" H 2800 6290 50  0000 C CNN
F 1 "12MHz" H 2900 6100 50  0000 L CNN
F 2 "murataCeramicResonators:CSTCE_G" H 2800 6200 60  0001 C CNN
F 3 "" H 2800 6200 60  0000 C CNN
	1    2800 6200
	1    0    0    -1  
$EndComp
Text GLabel 3950 3600 2    60   Input ~ 0
CCMode
Wire Wire Line
	3850 3600 3950 3600
Wire Wire Line
	6100 3000 6350 3000
Connection ~ 6850 3000
Connection ~ 6850 3300
Connection ~ 7000 650 
Connection ~ 7000 950 
$Comp
L VUSB #PWR050
U 1 1
P 3950 4800
F 0 "#PWR050" H 3950 4650 50  0001 C CNN
F 1 "VUSB" H 3950 4940 50  0000 C CNN
F 2 "" H 3950 4800 60  0000 C CNN
F 3 "" H 3950 4800 60  0000 C CNN
	1    3950 4800
	1    0    0    -1  
$EndComp
$Comp
L USBGND #PWR051
U 1 1
P 3950 5000
F 0 "#PWR051" H 3950 4750 50  0001 C CNN
F 1 "USBGND" H 3950 4850 50  0000 C CNN
F 2 "" H 3950 5000 60  0000 C CNN
F 3 "" H 3950 5000 60  0000 C CNN
	1    3950 5000
	1    0    0    -1  
$EndComp
Wire Wire Line
	10400 550  10700 550 
Wire Wire Line
	10050 1150 10400 1150
Wire Wire Line
	9050 1250 9050 1600
Wire Wire Line
	9050 1600 10050 1600
Wire Wire Line
	10050 1600 10050 1350
Connection ~ 9050 1250
Connection ~ 10400 1150
Connection ~ 10400 850 
Connection ~ 4700 2950
Wire Wire Line
	5450 1750 5450 4550
Wire Wire Line
	5500 2050 5500 850 
Wire Wire Line
	7050 3800 7050 3900
Wire Wire Line
	5450 4550 7350 4550
Wire Wire Line
	6900 4000 7350 4000
Connection ~ 5450 2950
Wire Wire Line
	5350 1650 5350 3500
Wire Wire Line
	5350 3500 3850 3500
Wire Wire Line
	4300 2950 4300 950 
Wire Wire Line
	7350 4000 7350 4550
Wire Wire Line
	5750 1550 4000 1550
Wire Wire Line
	4000 1550 4000 1500
Wire Wire Line
	4000 1500 3850 1500
Text Label 4300 1350 0    60   ~ 0
Reset
Text Label 4900 1000 0    60   ~ 0
MOSI
Text Label 4100 1100 2    60   ~ 0
MISO
Text Label 4200 1300 2    60   ~ 0
SCK
Text Label 5750 1550 2    60   ~ 0
ADC-CS
Text Label 5800 4100 2    60   ~ 0
DAC-CS
$EndSCHEMATC
